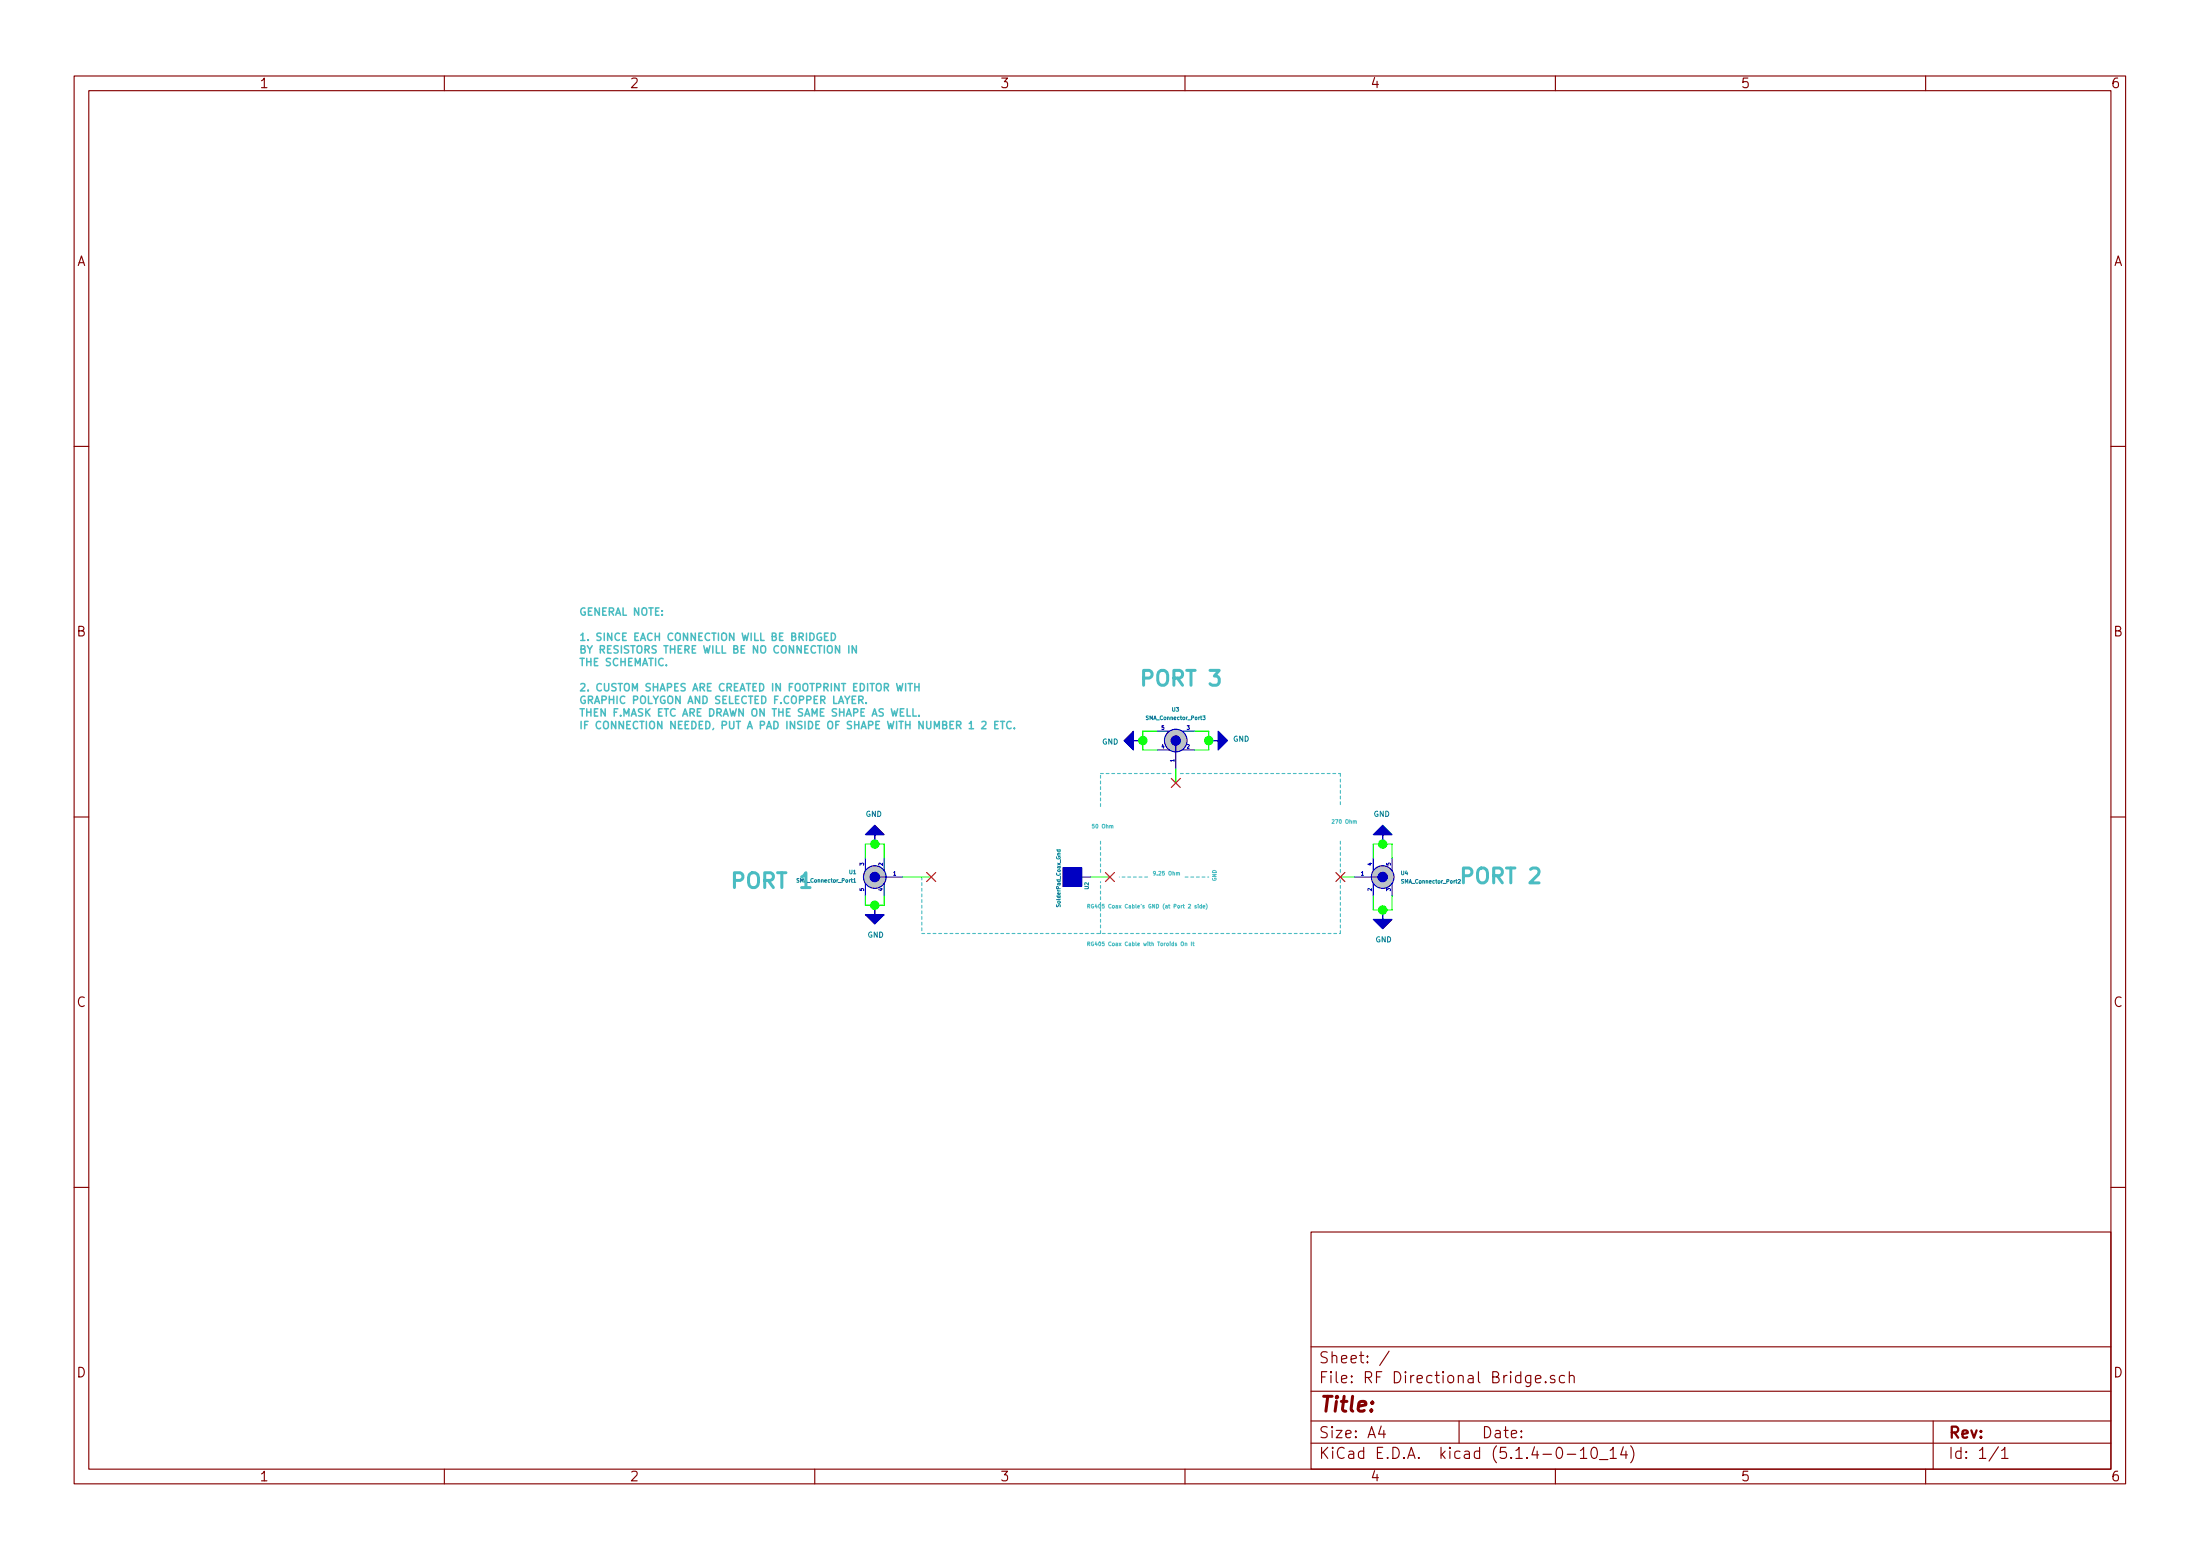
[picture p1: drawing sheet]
EESchema Schematic File Version 4
LIBS:RF Directional Bridge-cache
EELAYER 30 0
EELAYER END
$Descr A4 11693 8268
encoding utf-8
Sheet 1 1
Title ""
Date ""
Rev ""
Comp ""
Comment1 ""
Comment2 ""
Comment3 ""
Comment4 ""
$EndDescr
Wire Wire Line
	4950 4650 4800 4650
Text Notes 3875 4725 0    79   ~ 16
PORT 1
Text Notes 7750 4700 0    79   ~ 16
PORT 2
Text Notes 6050 3650 0    79   ~ 16
PORT 3
NoConn ~ 4950 4650
$Comp
L SolderPad_1_Rectangle:SolderPad_1_Rectangle U2
U 1 1
P 5700 4650
F 0 "U2" V 5775 4625 20  0000 R CNB
F 1 "SolderPad_Coax_Gnd" V 5625 4800 20  0000 R CNB
F 2 "Footprints:SolderPad_Coax_Gnd" H 5700 4650 60  0001 C CNN
F 3 "" H 5700 4650 60  0001 C CNN
	1    5700 4650
	1    0    0    -1  
$EndComp
Text Notes 3075 3875 0    39   ~ 8
GENERAL NOTE:\n\n1. SINCE EACH CONNECTION WILL BE BRIDGED \nBY RESISTORS THERE WILL BE NO CONNECTION IN\nTHE SCHEMATIC.\n\n2. CUSTOM SHAPES ARE CREATED IN FOOTPRINT EDITOR WITH\nGRAPHIC POLYGON AND SELECTED F.COPPER LAYER.\nTHEN F.MASK ETC ARE DRAWN ON THE SAME SHAPE AS WELL.\nIF CONNECTION NEEDED, PUT A PAD INSIDE OF SHAPE WITH NUMBER 1 2 ETC.\n
Wire Wire Line
	7200 4650 7125 4650
Wire Notes Line
	4900 4650 4900 4950
Wire Notes Line
	4900 4950 7125 4950
Wire Notes Line
	7125 4950 7125 4650
Text Notes 5775 5025 0    20   ~ 4
RG405 Coax Cable with Toroids On It
Wire Notes Line
	5850 4950 5850 4675
Wire Wire Line
	6250 4075 6250 4150
NoConn ~ 6250 4150
NoConn ~ 5900 4650
Wire Wire Line
	5900 4650 5800 4650
NoConn ~ 7125 4650
$Comp
L SMA_Connector:SMA_Connector U1
U 1 1
P 4650 4650
F 0 "U1" H 4744 4627 20  0000 L CNB
F 1 "SMA_Connector_Port1" H 4744 4672 20  0000 L CNB
F 2 "Footprints:SMA_Connector_Port1" H 4490 4630 60  0001 C CNN
F 3 "" H 4490 4630 60  0001 C CNN
	1    4650 4650
	-1   0    0    1   
$EndComp
$Comp
L SMA_Connector:SMA_Connector U3
U 1 1
P 6250 3925
F 0 "U3" V 6412 3925 20  0000 C CNB
F 1 "SMA_Connector_Port3" V 6367 3925 20  0000 C CNB
F 2 "Footprints:SMA_Connector_Port3" H 6090 3905 60  0001 C CNN
F 3 "" H 6090 3905 60  0001 C CNN
	1    6250 3925
	0    -1   -1   0   
$EndComp
$Comp
L SMA_Connector:SMA_Connector U4
U 1 1
P 7350 4650
F 0 "U4" H 7444 4673 20  0000 L CNB
F 1 "SMA_Connector_Port2" H 7444 4628 20  0000 L CNB
F 2 "Footprints:SMA_Connector_Port2" H 7190 4630 60  0001 C CNN
F 3 "" H 7190 4630 60  0001 C CNN
	1    7350 4650
	1    0    0    -1  
$EndComp
$Comp
L GND:GND #PWR01
U 1 1
P 4650 4475
F 0 "#PWR01" H 4650 4225 50  0001 C CNN
F 1 "GND" H 4655 4319 28  0000 C CNN
F 2 "" H 4650 4475 50  0001 C CNN
F 3 "" H 4650 4475 50  0001 C CNN
	1    4650 4475
	-1   0    0    1   
$EndComp
Wire Wire Line
	4600 4550 4600 4475
Wire Wire Line
	4600 4475 4650 4475
Wire Wire Line
	4700 4550 4700 4475
Wire Wire Line
	4700 4475 4650 4475
Connection ~ 4650 4475
$Comp
L GND:GND #PWR02
U 1 1
P 4650 4800
F 0 "#PWR02" H 4650 4550 50  0001 C CNN
F 1 "GND" H 4655 4644 28  0000 C CNN
F 2 "" H 4650 4800 50  0001 C CNN
F 3 "" H 4650 4800 50  0001 C CNN
	1    4650 4800
	1    0    0    -1  
$EndComp
Wire Wire Line
	4600 4750 4600 4800
Wire Wire Line
	4600 4800 4650 4800
Wire Wire Line
	4700 4750 4700 4800
Wire Wire Line
	4700 4800 4650 4800
Connection ~ 4650 4800
$Comp
L GND:GND #PWR03
U 1 1
P 6075 3925
F 0 "#PWR03" H 6075 3675 50  0001 C CNN
F 1 "GND" V 6080 3797 28  0000 R CNN
F 2 "" H 6075 3925 50  0001 C CNN
F 3 "" H 6075 3925 50  0001 C CNN
	1    6075 3925
	0    1    1    0   
$EndComp
$Comp
L GND:GND #PWR04
U 1 1
P 6425 3925
F 0 "#PWR04" H 6425 3675 50  0001 C CNN
F 1 "GND" V 6430 3797 28  0000 R CNN
F 2 "" H 6425 3925 50  0001 C CNN
F 3 "" H 6425 3925 50  0001 C CNN
	1    6425 3925
	0    -1   -1   0   
$EndComp
Wire Wire Line
	6350 3875 6425 3875
Wire Wire Line
	6425 3875 6425 3925
Wire Wire Line
	6425 3925 6425 3975
Wire Wire Line
	6425 3975 6350 3975
Connection ~ 6425 3925
Wire Wire Line
	6150 3875 6075 3875
Wire Wire Line
	6075 3875 6075 3925
Wire Wire Line
	6150 3975 6075 3975
Wire Wire Line
	6075 3975 6075 3925
Connection ~ 6075 3925
$Comp
L GND:GND #PWR06
U 1 1
P 7350 4825
F 0 "#PWR06" H 7350 4575 50  0001 C CNN
F 1 "GND" H 7355 4669 28  0000 C CNN
F 2 "" H 7350 4825 50  0001 C CNN
F 3 "" H 7350 4825 50  0001 C CNN
	1    7350 4825
	1    0    0    -1  
$EndComp
Wire Wire Line
	7400 4750 7400 4825
Wire Wire Line
	7400 4825 7350 4825
Wire Wire Line
	7300 4750 7300 4825
Wire Wire Line
	7300 4825 7350 4825
Connection ~ 7350 4825
Wire Wire Line
	7400 4550 7400 4475
Wire Wire Line
	7300 4550 7300 4475
Wire Wire Line
	7300 4475 7350 4475
Wire Wire Line
	7400 4475 7350 4475
Connection ~ 7350 4475
$Comp
L GND:GND #PWR05
U 1 1
P 7350 4475
F 0 "#PWR05" H 7350 4225 50  0001 C CNN
F 1 "GND" H 7355 4319 28  0000 C CNN
F 2 "" H 7350 4475 50  0001 C CNN
F 3 "" H 7350 4475 50  0001 C CNN
	1    7350 4475
	-1   0    0    1   
$EndComp
Text Notes 5775 4825 0    20   ~ 4
RG405 Coax Cable’s GND (at Port 2 side)
Wire Notes Line
	5850 4625 5850 4450
Wire Notes Line
	5850 4275 5850 4100
Wire Notes Line
	5850 4100 6225 4100
Wire Notes Line
	6275 4100 7125 4100
Wire Notes Line
	7125 4100 7125 4275
Wire Notes Line
	7125 4625 7125 4450
Text Notes 5800 4400 0    20   ~ 4
50 Ohm
Text Notes 7075 4375 0    20   ~ 4
270 Ohm
Text Notes 6475 4675 1    20   ~ 4
GND
Text Notes 6125 4650 0    20   ~ 4
9.25 Ohm
Wire Notes Line
	6100 4650 5950 4650
Wire Notes Line
	6300 4650 6425 4650
$EndSCHEMATC
